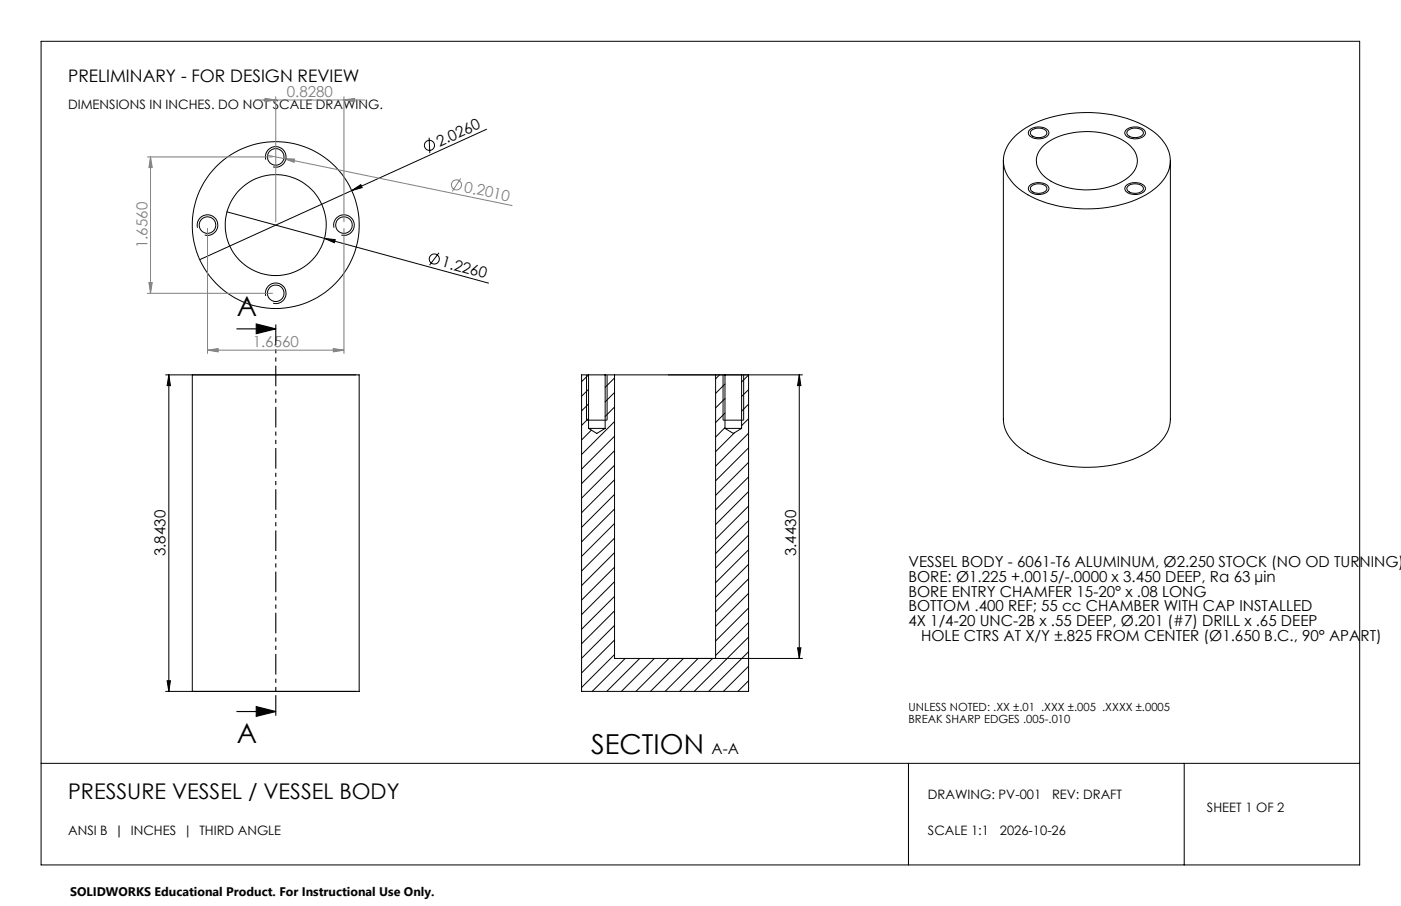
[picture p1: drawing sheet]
<svg xmlns="http://www.w3.org/2000/svg" width="432mm" height="279mm" viewBox="0 0 432 279" stroke-linecap="round" stroke-linejoin="round" font-family="sans-serif">
<g fill="none" stroke="#000" stroke-width=".31">
<path d="M12.7 12.7h406.4v254h-406.4zM150 39.9l-41.6 18.9M81.9 49.2a3.2 3.2 0 0 1 2.8-4 3.2 3.2 0 0 1 3.5 3.5 3.2 3.2 0 0 1-4 2.8M108.4 58.8l2.8-1.9 .4 1zM108.4 58.8l-46.8 21.3M132.3 42.4l.2 4.8M309.2 49.6v79.7a12.8 12.8 0 0 0 7.6 10.5 40.1 40.1 0 0 0 36.9-.3 12.5 12.5 0 0 0 7-10.2v-79.7M312.8 42.1a31.1 31.1 0 0 1 20.4-7.4 35.5 35.5 0 0 1 22.8 6.3 10.3 10.3 0 0 1 4 12.1 19.5 19.5 0 0 1-12.1 9.3 41 41 0 0 1-31.1-2.3 12.9 12.9 0 0 1-7.6-10.7 10.8 10.8 0 0 1 3.6-7.3zM317.3 40.1a4.3 4.3 0 0 1 5.9 .4 1.89 1.89 0 0 1-2.1 2.2 3.5 3.5 0 0 1-4.2-1.6zM317.3 57.3a4.3 4.3 0 0 1 5.9 .4 1.81 1.81 0 0 1-1.9 2.1 3.5 3.5 0 0 1-4.4-1.6zM317.9 40.3a3.4 3.4 0 0 1 4.7 .3 1.53 1.53 0 0 1-1.7 1.8 2.72 2.72 0 0 1-3.3-1.3zM317.9 57.4a3.4 3.4 0 0 1 4.7 .4 1.53 1.53 0 0 1-1.7 1.7 2.5 2.5 0 0 1-3.3-1.5z"/>
<path d="M321.7 44.9a21.5 21.5 0 0 1 16.9-4.1 14.9 14.9 0 0 1 11.2 6.1 6.1 6.1 0 0 1-2.5 8.1 23.5 23.5 0 0 1-19.6 2.5 11 11 0 0 1-8.2-6.8 6.2 6.2 0 0 1 2.2-5.8zM347 40.1a4.2 4.2 0 0 1 6 .5 2.17 2.17 0 0 1-2.6 2.2 3 3 0 0 1-3.7-1.9zM347.1 57.2a4.3 4.3 0 0 1 5.9 .5 2.11 2.11 0 0 1-2.5 2.2 3.1 3.1 0 0 1-3.8-1.8zM347.6 40.3a3.5 3.5 0 0 1 4.8 .3 1.98 1.98 0 0 1-2.7 1.8 2.08 2.08 0 0 1-2.4-1.6zM347.6 57.4a3.5 3.5 0 0 1 4.8 .4 1.98 1.98 0 0 1-2.7 1.8 2.08 2.08 0 0 1-2.4-1.6zM60.9 70.2a3.2 3.2 0 0 1 2.8-3.9 3.2 3.2 0 0 1 3.4 3.4 3.2 3.2 0 0 1-4 2.8M70 65.3l30 8.2M100 73.5l3.3 .4-.3 1zM100 73.5l50.6 13.8M102.9 70.2a3.2 3.2 0 0 1 2.8-3.9 3.2 3.2 0 0 1 3.5 3.4 3.2 3.2 0 0 1-4 2.8M135.3 78l-2.9 3.8M81.9 91.3a3.2 3.2 0 0 1 2.8-4 3.2 3.2 0 0 1 3.4 3.4 3.2 3.2 0 0 1-3.9 2.8"/>
<path d="M51 115.6h58.7M52 115.6l.5 3.3h-1zM52 115.6v97.6M59.3 115.6h51.4v97.6h-51.4zM180.8 115.6v14h6.3v-14M181.4 115.6l-2.2 2.1M181.4 115.6h5.1M181.4 115.6h-2.2v97.6h51.5v-97.6M181.4 115.6v16.5M186.5 115.6v16.5M186.5 115.6h2.9M189.4 115.6h31.2v87.5"/>
<path d="M189.4 116.6l-2.9 2.9M189.4 115.6v87.5h57.9M206 115.6h41.3M221.8 115.6l-1.2 1.2M222.8 115.6v14h6.4v-14M223.4 118.4l-2.8 2.9M230.7 115.6l-2.1 2.2M246.3 115.6l.5 3.3h-1zM246.3 115.6v87.5M181.4 132.1h5.1M181.4 120.1l-2.2 2.1M181.4 124.6l-2.2 2.1"/>
<path d="M181.4 129l-2.2 2.2M181.4 132.1l2.5 1.6 2.6-1.6M182.3 132.6l-3.1 3.1M189.4 121l-2.9 2.9M189.4 125.5l-2.9 2.9M189.4 130l-10.2 10.2M189.4 134.5l-10.2 10.2M189.4 139l-10.2 10.2M223.4 132.1h5.2M223.4 132.1v-16.5h5.2v16.5M223.4 122.9l-2.8 2.9M223.4 127.4l-2.8 2.9"/>
<path d="M223.4 131.9l-2.8 2.9M223.4 132.1l2.6 1.6 2.6-1.6M226.4 133.4l-5.8 5.9M230.7 120.2l-2.1 2.1M230.7 124.6l-2.1 2.2M230.7 129.1l-2.1 2.2M230.7 133.6l-10.1 10.2M230.7 138.1l-10.1 10.2M189.4 143.5l-10.2 10.1M189.4 148l-10.2 10.1M189.4 152.5l-10.2 10.1M189.4 157l-10.2 10.1"/>
<path d="M230.7 142.6l-10.1 10.2M230.7 147.1l-10.1 10.1M230.7 151.6l-10.1 10.1M230.7 156.1l-10.1 10.1M189.4 161.4l-10.2 10.2M189.4 165.9l-10.2 10.2M189.4 170.4l-10.2 10.2M189.4 174.9l-10.2 10.2M189.4 179.4l-10.2 10.1M230.7 160.5l-10.1 10.2M230.7 165l-10.1 10.2M230.7 169.5l-10.1 10.2"/>
<path d="M230.7 174l-10.1 10.2M230.7 178.5l-10.1 10.2M189.4 183.9l-10.2 10.2M189.4 188.4l-10.2 10.1M189.4 192.9l-10.2 10.1M189.4 197.4l-10.2 10.1M230.7 183l-10.1 10.1M230.7 187.5l-10.1 10.2M230.7 192l-10.1 10.1M230.7 196.5l-16.7 16.7M245.8 199.8h1l-.5 3.3zM51 213.2h58.7"/>
<path d="M51.5 209.9h1l-.5 3.3zM189.4 201.9l-10.2 10.1M192.7 203.1l-10.2 10.1M197.2 203.1l-10.2 10.1M201.7 203.1l-10.2 10.1M206.2 203.1l-10.2 10.1M210.6 203.1l-10.1 10.1M215.2 203.1l-10.2 10.1M219.6 203.1l-10.1 10.1M230.7 201l-12.3 12.2M230.7 205.5l-7.7 7.7M230.7 209.9l-3.3 3.3"/>
<path d="M12.7 235.4h406.4M280 235.4v31.3M365 235.4v31.3"/>
<circle cx="85" cy="48.4" r="2.56"/>
<circle cx="132.4" cy="44.8" r="1.55"/>
<circle cx="64" cy="69.4" r="2.56"/>
<circle cx="85" cy="69.4" r="15.6"/>
<circle cx="85" cy="69.4" r="25.7"/>
<circle cx="106" cy="69.4" r="2.56"/>
<circle cx="133.9" cy="79.9" r="1.56"/>
<circle cx="85" cy="90.4" r="2.55"/>
</g>
<g fill="none" stroke="#808080" stroke-width=".31">
<path d="M78.6 30.8h33.8M81.7 30.3l3.3 .5-3.3 .6zM85 29.8v38.6M106 30.8l3.3-.5v1.1zM106 29.8v38.6M45.4 48.4h38.6M46.4 48.4l.5 3.3h-1zM46.4 48.4v42.1M82.5 47.9l5 1M87.5 48.9l3.3 .2-.2 1zM87.5 48.9l70.3 14.5M142 55l-2.6 4"/>
<path d="M64 70.4v38.6M106 70.4v38.6M45.4 90.5h38.6M45.9 87.1h1l-.5 3.4zM64 108l3.2-.5v1zM64 108h42M102.7 107.5l3.3 .5-3.3 .5z"/>
<circle cx="140.7" cy="57" r="1.55"/>
</g>
<path d="M79 99.9l6 1.5-6 1.5zM73 101.4h12M73 219.4h12M79 217.9l6 1.5-6 1.5z" fill="none" stroke="#000" stroke-width=".35"/>
<path d="M85 221.4v-122" fill="none" stroke="#000" stroke-width=".35" stroke-dasharray="6.3 1.3 1.3 1.3 1.3 1.3" stroke-dashoffset="-.7" stroke-linecap="butt"/>
<g fill="#000">
<path d="M108.4 58.8l2.8-1.9 .4 1zM100 73.5l3.3 .4-.3 1z"/>
<path d="M51.5 209.9h1l-.5 3.3zM52 115.6l.5 3.3h-1z"/>
<path d="M79 217.9l6 1.5-6 1.5zM79 99.9l6 1.5-6 1.5z"/>
</g>
<g fill="#808080">
<path d="M87.5 48.9l3.3 .2-.2 1z"/>
<path d="M81.7 30.3l3.3 .5-3.3 .6zM106 30.8l3.3-.5v1.1zM64 108l3.2-.5v1zM102.7 107.5l3.3 .5-3.3 .5z"/>
<path d="M46.4 48.4l.5 3.3h-1zM45.9 87.1h1l-.5 3.4z"/>
</g>
<path d="M246.3 115.6l.5 3.3h-1zM245.8 199.8h1l-.5 3.3z" fill="#000"/>
<g font-size="8.5">
<text x="73" y="97.5">A</text>
<text x="73" y="229">A</text>
<text x="182.2" y="232.5">SECTION</text>
</g>
<text font-size="6.7" x="21" y="246.4">PRESSURE VESSEL / VESSEL BODY</text>
<text font-size="5.3" x="21" y="25.4">PRELIMINARY - FOR DESIGN REVIEW</text>
<g font-size="4.7" fill="#808080">
<text x="88.4" y="29.8">0.8280</text>
<text x="142.9" y="59.2" transform="rotate(12 142.9 59.2)">0.2010</text>
<text x="45.4" y="76.5" transform="rotate(-90 45.4 76.5)">1.6560</text>
<text x="77.9" y="107">1.6560</text>
</g>
<g font-size="4.7">
<text x="135.4" y="45.3" transform="rotate(-24 135.4 45.3)">2.0260</text>
<text x="135.9" y="82.2" transform="rotate(15 135.9 82.2)">1.2260</text>
<text x="51" y="171.5" transform="rotate(-90 51 171.5)">3.8430</text>
<text x="245.3" y="171.5" transform="rotate(-90 245.3 171.5)">3.4430</text>
<text x="280" y="174.9">VESSEL BODY - 6061-T6 ALUMINUM, Ø2.250 STOCK (NO OD TURNING)</text>
<text x="280" y="179.4">BORE: Ø1.225 +.0015/-.0000 x 3.450 DEEP, Ra 63 µin</text>
<text x="280" y="184">BORE ENTRY CHAMFER 15-20° x .08 LONG</text>
<text x="280" y="188.5">BOTTOM .400 REF; 55 cc CHAMBER WITH CAP INSTALLED</text>
<text x="280" y="193">4X 1/4-20 UNC-2B x .55 DEEP, Ø.201 (#7) DRILL x .65 DEEP</text>
<text x="283.9" y="197.5">HOLE CTRS AT X/Y ±.825 FROM CENTER (Ø1.650 B.C., 90° APART)</text>
<text x="219.3" y="232.5">A-A</text>
</g>
<g font-size="4">
<text x="21" y="33.5">DIMENSIONS IN INCHES. DO NOT SCALE DRAWING.</text>
<text x="286" y="246.5">DRAWING: PV-001</text>
<text x="324.2" y="246.5">REV: DRAFT</text>
<text x="372" y="250.5">SHEET 1 OF 2</text>
<text x="21" y="257.5">ANSI B | INCHES | THIRD ANGLE</text>
<text x="286" y="257.5">SCALE 1:1</text>
<text x="308.2" y="257.5">2026-10-26</text>
</g>
<text font-size="3.8" x="21.6" y="276.3">SOLIDWORKS Educational Product. For Instructional Use Only.</text>
<g font-size="3.5">
<text x="280" y="219.2">UNLESS NOTED: .XX ±.01 .XXX ±.005 .XXXX ±.0005</text>
<text x="280" y="222.8">BREAK SHARP EDGES .005-.010</text>
</g>
</svg>
